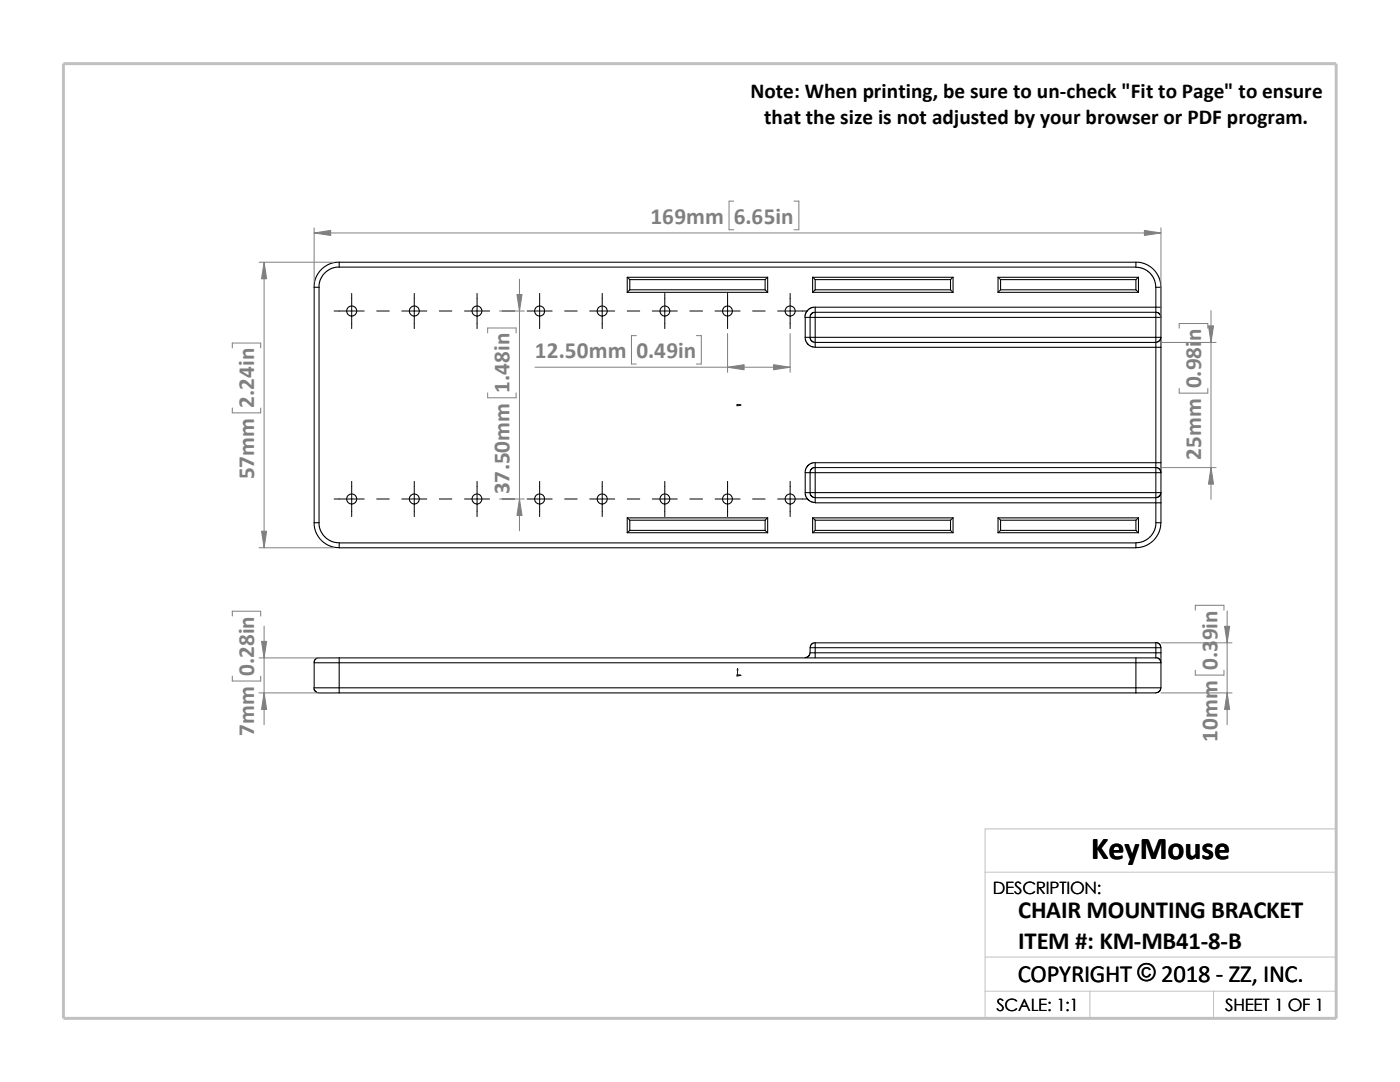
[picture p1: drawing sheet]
<svg xmlns="http://www.w3.org/2000/svg" width="279mm" height="216mm" viewBox="0 0 279 216" stroke-linecap="round" stroke-linejoin="round" font-family="sans-serif">
<path d="M196.6 174h70.1M196.6 191h70.1M196.6 197.8h70.1M217.5 197.8v5.4M242.2 197.8v5.4M26.8 203.2h239.9v-37.8h-70.1v37.8" fill="none" stroke="#c0c0c0" stroke-width=".2"/>
<path d="M12.7 12.7h254v190.5h-254z" fill="none" stroke="#c0c0c0" stroke-width=".59"/>
<g fill="none" stroke="#000" stroke-width=".21">
<path d="M62.7 57.3h1M62.7 57.3v47M63.7 57.3v47M67.7 52.3h159M67.7 52.3l-.9 .1-1.1 .3-1.5 1-1.2 1.7-.3 1v.9M67.7 52.3v1M67.7 53.3l-1.4 .2-1.5 .9-.9 1.5-.2 1.4M125.2 55.3h28M125.2 55.3v3M125.2 58.3h28M125.2 55.3l.5 .5M125.7 57.8l-.5 .5"/>
<path d="M125.7 55.8h27M125.7 55.8v2M125.7 57.8h27M152.7 57.8l.5 .5M152.7 55.8v2M153.2 55.3v3M153.2 55.3l-.5 .5M162.2 55.3l.5 .5M162.2 55.3h28M162.2 58.3h28M162.2 55.3v3M162.7 55.8v2"/>
<path d="M162.7 55.8h27M162.7 57.8h27M162.7 57.8l-.5 .5M189.7 55.8v2M189.7 57.8l.5 .5M190.2 55.3v3M190.2 55.3l-.5 .5M199.2 55.3l.5 .5M199.2 55.3h28M199.2 58.3h28M199.2 55.3v3M199.7 57.8l-.5 .5"/>
<path d="M199.7 55.8h27M199.7 55.8v2M199.7 57.8h27M226.7 52.3v1h-159M226.7 52.3l.9 .1 1 .3 1.1 .6 .8 .7 .9 1.7 .2 1.6M226.7 57.8l.5 .5M226.7 55.8v2M226.7 53.3l.8 .1 .8 .2 1.2 .9 .8 1.2 .4 1.6M227.2 55.3l-.5 .5M227.2 55.3v3M230.7 57.3h1v4M230.7 57.3v4"/>
<path d="M160.7 67.3h1M160.7 67.3l.1 .7 .5 .8 .7 .4 .7 .1M161.7 67.3h1M161.7 63.3h1M161.7 63.3v4M161.7 63.3h-1v4M161.7 67.3l.2 .7 .8 .3M162.7 62.3l-.4 .1-.5 .3-.1 .6M162.7 63.3h68M162.7 67.3h68M162.7 63.3v4M162.7 62.3h68"/>
<path d="M162.7 68.3h68M162.7 61.3h68M162.7 67.3v1M162.7 62.3v1M162.7 68.3v1h68M162.7 61.3l-.7 .1-.7 .4-.5 .6-.1 .9M162.7 61.3v1M230.7 63.3h1M230.7 67.3h1M230.7 62.3v1M230.7 67.3v1M230.7 62.3l.4 .1 .3 .3 .3 .6"/>
<path d="M230.7 68.3v1M230.7 69.3h1M230.7 61.3v1M230.7 61.3h1M230.7 63.3v4M230.7 69.3v23M231.7 63.3v4M231.7 69.3v23M231.7 67.3l-.4 .8-.6 .2M231.7 67.3v2M231.7 61.3v2M160.7 98.3h1"/>
<path d="M160.7 94.3h1M160.7 98.3l.1 .7 .4 .7 .8 .5 .7 .1M160.7 94.3v4M161.7 94.3v4M161.7 94.3h1M161.7 98.3h1M161.7 98.3l.2 .7 .8 .3M162.7 93.3h-.4l-.5 .4-.1 .6M162.7 94.3v4M162.7 93.3h68M162.7 94.3h68M162.7 98.3h68"/>
<path d="M162.7 99.3h68M162.7 92.3h68M162.7 93.3v1M162.7 98.3v1M162.7 92.3v1M162.7 92.3l-.7 .1-.7 .4-.5 .8-.1 .7M162.7 99.3v1h68M230.7 93.3v1M230.7 93.3h.4l.3 .3 .3 .7M230.7 98.3v1M230.7 99.3v1M230.7 92.3v1"/>
<path d="M230.7 92.3h1M230.7 94.3h1M230.7 98.3h1M230.7 94.3v4M231.7 94.3v4M231.7 98.3l-.3 .6-.7 .4M231.7 98.3v2M231.7 92.3v2M62.7 104.3h1M62.7 104.3v.9l.3 1 1 1.5 .9 .8 .8 .4 2 .4M63.7 104.3l.2 1.4 .9 1.4 1.5 1 1.4 .2M125.2 103.3h28"/>
<path d="M125.2 103.3v3M125.2 106.3h28M125.2 103.3l.5 .5M125.7 105.8l-.5 .5M125.7 103.8h27M125.7 103.8v2M125.7 105.8h27M152.7 105.8l.5 .5M152.7 103.8v2M153.2 103.3v3M153.2 103.3l-.5 .5M162.2 103.3l.5 .5"/>
<path d="M162.2 103.3h28M162.2 106.3h28M162.2 103.3v3M162.7 103.8v2M162.7 103.8h27M162.7 105.8h27M162.7 105.8l-.5 .5M189.7 103.8v2M189.7 105.8l.5 .5M190.2 103.3v3M190.2 103.3l-.5 .5M199.2 103.3l.5 .5"/>
<path d="M199.2 103.3h28M199.2 106.3h28M199.2 103.3v3M199.7 105.8l-.5 .5M199.7 103.8h27M199.7 105.8h27M199.7 103.8v2M226.7 108.3v1h-159M226.7 105.8l.5 .5M226.7 108.3h-159v1M226.7 103.8v2M227.2 103.3l-.5 .5"/>
<path d="M227.2 103.3v3M230.7 100.3h1M230.7 100.3v4h1M230.7 104.3l-.2 1.4-1 1.4-1.4 1-1.4 .2M231.7 100.3v4M231.7 104.3l-.4 1.9-.7 1.2-.6 .7-1.7 1-1.6 .2M62.7 137.2l.1 .6 .6 .4 4.3 .1M62.7 132.2v5h5M62.7 132.2h5M67.7 131.3h-4.3l-.5 .3-.2 .6M67.7 132.2h159M67.7 131.3h159"/>
<path d="M67.7 137.2h159M67.7 132.2v5M67.7 138.3h159M67.7 131.3v.9M67.7 137.2v1.1M161.7 130.3l-.3 .6-.7 .3M161.7 130.3h1M162.7 128.3h68v.9M162.7 129.2v1.1M162.7 130.3h68M162.7 129.2h68M162.7 130.3v1"/>
<path d="M162.7 129.2h-1v1.1M162.7 128.3v.9M162.7 128.3l-.6 .1-.3 .4-.1 .4M226.7 131.3v.9M226.7 137.2v1.1M226.7 137.2h5M226.7 132.2v5M226.7 132.2h5M230.7 130.3v1h-4M230.7 131.2l.7 .3 .3 .7M230.7 130.3h1M230.7 129.2h1"/>
<path d="M230.7 128.2l.7 .3 .3 .7M230.7 129.2v1.1M231.7 129.2v1.1M231.7 132.2v5M231.7 137.2l-.2 .6-.6 .4-4.2 .1M231.7 130.3v1.9"/>
<circle cx="70.2" cy="62.1" r="1.01"/>
<circle cx="82.7" cy="62.1" r="1"/>
<circle cx="95.2" cy="62.1" r="1"/>
<circle cx="107.7" cy="62.1" r="1.01"/>
<circle cx="120.2" cy="62.1" r="1.01"/>
<circle cx="132.7" cy="62.1" r="1"/>
<circle cx="145.2" cy="62.1" r="1"/>
<circle cx="157.7" cy="62.1" r="1.01"/>
<circle cx="70.2" cy="99.6" r="1.01"/>
<circle cx="82.7" cy="99.6" r="1"/>
<circle cx="95.2" cy="99.6" r="1"/>
<circle cx="107.7" cy="99.6" r="1.01"/>
<circle cx="120.2" cy="99.6" r="1.01"/>
<circle cx="132.7" cy="99.6" r="1"/>
<circle cx="145.2" cy="99.6" r="1"/>
<circle cx="157.7" cy="99.6" r="1.01"/>
</g>
<g fill="#00f" stroke="#00f" stroke-width=".2">
<path d="M147.5 80.7l.4 .1-.4 .1z"/>
<path d="M147.5 134.7h.4l-.4 .1z"/>
<path d="M147.2 133.4l.1 .3h-.2z"/>
</g>
<path d="M147.1 80.8h.8M147.1 80.7l.3 .3M147.2 80.8h.1M147.2 80.7v.3M147.3 80.7l-.3 .3M147.1 134.7h.8M147.1 134.6l.3 .3M147.2 133.4v1.5M147.3 134.6l-.3 .3" fill="none" stroke="#00f" stroke-width=".2"/>
<g fill="none" stroke="#000" stroke-width=".2">
<path d="M70.2 58.5v7.1M82.7 58.5v7.1M95.2 58.5v7.1M107.7 58.5v7.1M120.2 58.5v7.1M132.7 58.5v7.1M145.2 58.5v7.1M157.7 58.5v7.1M66.7 62.1h6M75.2 62.1h2.5M80.2 62.1h5M87.7 62.1h2.5"/>
<path d="M92.7 62.1h5M100.2 62.1h2.5M105.2 62.1h5M112.7 62.1h2.5M117.7 62.1h5M125.2 62.1h2.5M130.2 62.1h5M137.7 62.1h2.5M142.7 62.1h5M150.2 62.1h2.5M155.2 62.1h6M66.7 99.6h6"/>
<path d="M70.2 96.1v7M75.2 99.6h2.5M80.2 99.6h5M82.7 96.1v7M87.7 99.6h2.5M92.7 99.6h5M95.2 96.1v7M100.2 99.6h2.5M105.2 99.6h5M107.7 96.1v7M112.7 99.6h2.5M117.7 99.6h5"/>
<path d="M120.2 96.1v7M125.2 99.6h2.5M130.2 99.6h5M132.7 96.1v7M137.7 99.6h2.5M142.7 99.6h5M145.2 96.1v7M150.2 99.6h2.5M155.2 99.6h6M157.7 96.1v7"/>
</g>
<g fill="none" stroke="#808080" stroke-width=".2">
<path d="M51.7 52.3h15M52.7 52.3v57M62.7 46.5h169M62.7 45.5v10.8M103.7 55.7v50.2M146.4 40.1h-.9v5.7h.9M158.5 40.1h.9v5.7h-.9M231.7 45.5v20.8M46.4 69.4v-.9h5.6v.9M97.3 78.4v1h5.7v-1M97.3 66.4v-1h5.7v1M99.7 62.1h4.9"/>
<path d="M106.8 73.3h50.9M127 67h-1v5.6h1M139 67h1v5.6h-1M145.2 66.5v7.8M157.7 66.5v7.8M231.7 68.3h11M235.3 65.5v-.9h5.7v.9M235.3 77.5v.9h5.7v-.9M241.7 62v37.7M46.4 81.4v1h5.6v-1M99.7 99.6h4.9M231.7 93.3h11"/>
<path d="M51.7 109.3h15M46.4 122.9v-.9h5.6v.9M46.4 134.9v1h5.6v-1M51.7 131.3h15M51.7 138.3h15M52.7 124.9v19.7M231.7 138.3h14.2M231.7 128.3h14.2M238.5 121.8v-1h5.8v1M238.5 133.7v1h5.8v-1M244.9 121.9v22.7"/>
</g>
<g fill="#808080" stroke="#808080" stroke-width=".2">
<path d="M154.4 72.8l3.3 .5-3.3 .5z"/>
<path d="M145.2 73.3l3.3-.5v1z"/>
<path d="M228.4 46l3.3 .5-3.3 .5z"/>
<path d="M62.7 46.5l3.3-.5v1z"/>
<path d="M52.2 106h1l-.5 3.3z"/>
<path d="M52.7 52.3l.5 3.3h-1z"/>
<path d="M103.2 58.8h1l-.5 3.3z"/>
<path d="M103.7 99.6l.5 3.3h-1z"/>
<path d="M241.2 65h1l-.5 3.3z"/>
<path d="M241.7 93.3l.5 3.3h-1z"/>
<path d="M52.2 128h1l-.5 3.3z"/>
<path d="M52.7 138.3l.5 3.3h-1z"/>
<path d="M244.9 138.3l.5 3.3h-1z"/>
<path d="M244.4 125h1l-.5 3.3z"/>
</g>
<text font-size="6.4" x="217.8" y="171.4">KeyMouse</text>
<g font-size="4.9">
<text x="203.2" y="183.2">CHAIR MOUNTING BRACKET</text>
<text x="203.2" y="189.3">ITEM #: KM-MB41-8-B</text>
<text x="203.1" y="195.9">COPYRIGHT © 2018 - ZZ, INC.</text>
<text x="227" y="195.8">©</text>
</g>
<g font-size="4.6" fill="#808080">
<text x="129.8" y="44.6">169mm</text>
<text x="146.4" y="44.6">6.65in</text>
<text x="106.8" y="71.4">12.50mm</text>
<text x="127" y="71.4">0.49in</text>
<text x="239.7" y="77.5" transform="rotate(-90 239.7 77.5)">0.98in</text>
<text x="50.7" y="81.4" transform="rotate(-90 50.7 81.4)">2.24in</text>
<text x="101.7" y="78.4" transform="rotate(-90 101.7 78.4)">1.48in</text>
<text x="50.7" y="95.7" transform="rotate(-90 50.7 95.7)">57mm</text>
<text x="239.7" y="91.7" transform="rotate(-90 239.7 91.7)">25mm</text>
<text x="101.7" y="98.6" transform="rotate(-90 101.7 98.6)">37.50mm</text>
<text x="50.7" y="134.9" transform="rotate(-90 50.7 134.9)">0.28in</text>
<text x="243" y="133.7" transform="rotate(-90 243 133.7)">0.39in</text>
<text x="50.7" y="146.8" transform="rotate(-90 50.7 146.8)">7mm</text>
<text x="243" y="148" transform="rotate(-90 243 148)">10mm</text>
</g>
<g font-size="4.2">
<text x="149.8" y="19.5">Note: When printing, be sure to un-check &quot;Fit to Page&quot; to ensure</text>
<text x="152.5" y="24.7">that the size is not adjusted by your browser or PDF program.</text>
</g>
<g font-size="3.4">
<text x="198.2" y="178.5">DESCRIPTION:</text>
<text x="198.8" y="201.7">SCALE: 1:1</text>
<text x="244.5" y="201.7">SHEET 1 OF 1</text>
</g>
</svg>
